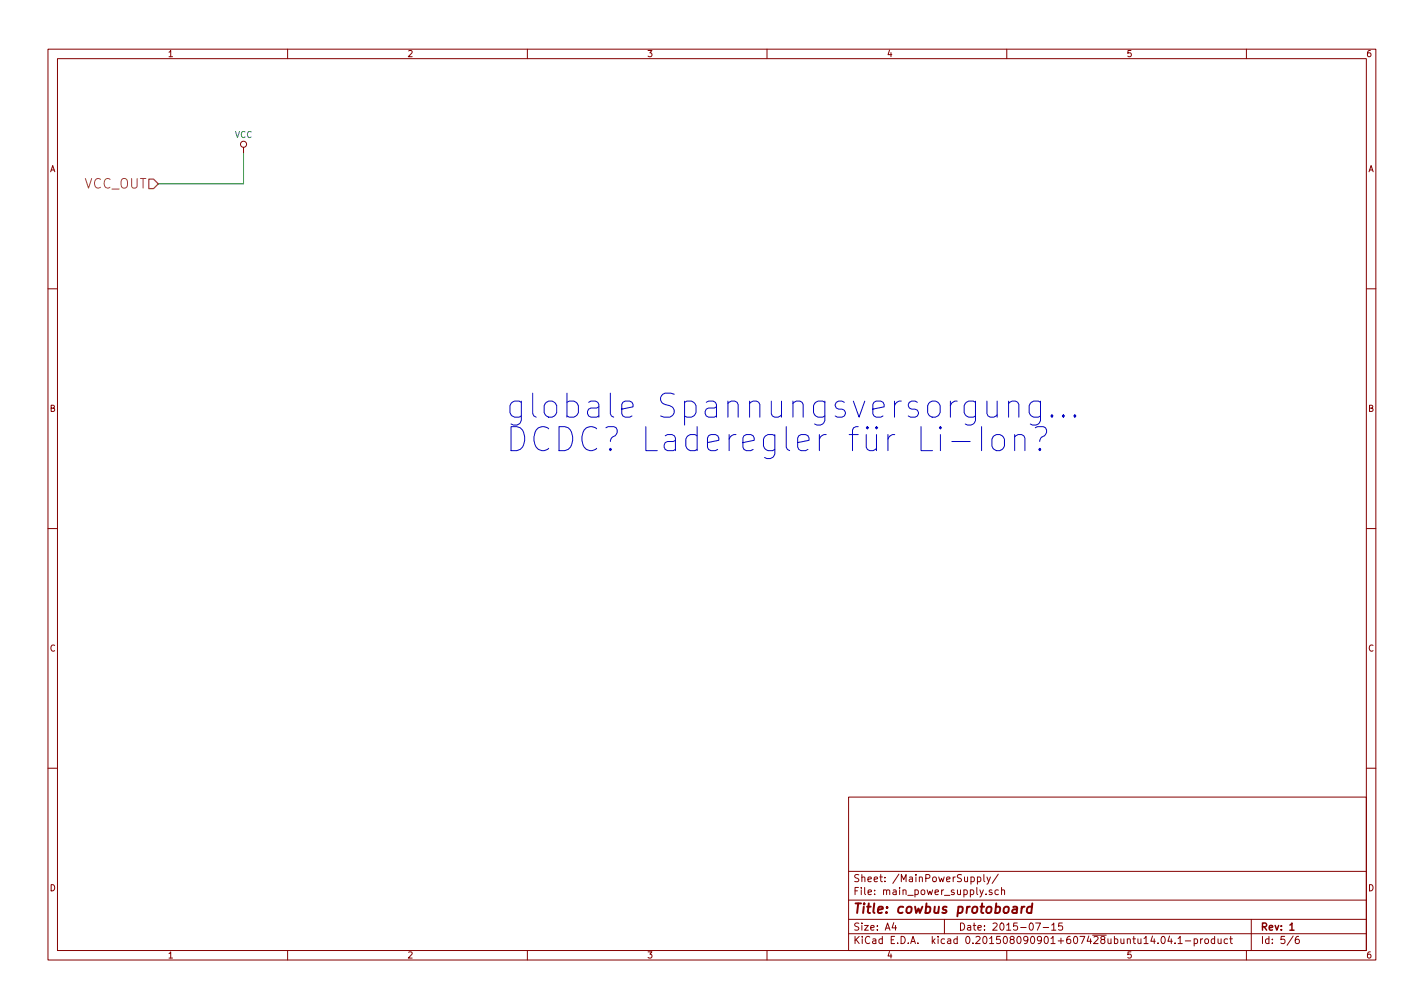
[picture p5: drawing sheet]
<svg xmlns="http://www.w3.org/2000/svg" width="297mm" height="210mm" viewBox="0 0 297 210" stroke-linecap="round" stroke-linejoin="round" font-family="sans-serif">
<g fill="none" stroke="#840000" stroke-width=".21">
<path d="M10 10.3h277v189.9h-277zM12 12.2h273v186.1h-273zM60 10.3v1.9M110 10.3v1.9M160 10.3v1.9M210 10.3v1.9M260 10.3v1.9M50.8 30.7v1.3M10 60.2h2M285 60.2h2M10 110.3h2M285 110.3h2"/>
<path d="M10 160.2h2M177 166.3h108v32h-108zM285 160.2h2M60 198.3v1.9M110 198.3v1.9M160 198.3v1.9M177 194.8h108M177 191.8h108M177 187.8h108M177 181.8h108M186.4 192.5l-.3 1h.9M186.8 193v1"/>
<path d="M197 191.8v3M203.9 183l.4-.1 .3 .3-.1 .6h-.6M203.9 182.9v1.5M205.2 182.4v1.3l.2 .2M205.7 186.5v.1M205.9 182.9l.3 1M206.6 182.9l-.5 1.4-.2 .1M206.9 185.7l-.3-.1-.3 .2 .1 .2 .5 .2v.3h-.6M208.2 182.3l-1.2 2M208.3 185.7l-.5-.1-.3 .3 .1 .6 .2 .1 .5-.1M208.9 185.7l.2-.1 .4 .1v.9M208.9 185.1v1.5"/>
<path d="M210 198.3v1.9M216 192.5h1l-.6 1.5M217.6 193.5h1.1M219.4 193l.4-.5v1.5M219.4 194h.8M221.6 192.5h-.7l-.1 .7h.7l.2 .2-.1 .5-.2 .1-.6-.1M242.3 195.5l.2-.2a.8 .8 0 0 1 .6 .8 .8 .8 0 0 1-.6 .7l-.3-.5zM244 195.2l-.4 1.1h1M244.3 195.8v1M245.1 196.7v.1M245.7 195.8l.5-.5v1.5M245.7 196.8h.9"/>
<path d="M247.2 196.3h1.2M249.1 195.9l.4-.1 .3 .3-.1 .6h-.6M249.1 195.8v1.5M250.4 195.8v1M250.9 195.8l-.5 .3M251.4 196l.2-.2 .4 .2 .1 .5-.1 .2-.4 .1-.2-.1zM253.4 195.9l-.5-.1-.2 .3v.6l.2 .1 .5-.1M253.4 195.3v1.5M254.1 195.8l.1 .9 .3 .1 .2-.1M254.7 195.8v1M256.1 195.9l-.5-.1-.3 .3 .1 .6 .2 .1 .5-.1M256.5 195.8h.6"/>
<path d="M256.7 195.3v1.3l.4 .2M260 198.3v1.9M261 191.8v6.5M269.7 195.2l-1.2 2M270.9 195.3l-.4 .1a1.11 1.11 0 0 0-.2 1.3l.5 .1 .2-.1v-.5l-.2-.3-.5 .1-.1 .2"/>
<circle cx="50.8" cy="30.1" r=".63"/>
</g>
<path d="M269.1 194h.8" fill="none" stroke="#840000" stroke-width=".3"/>
<path d="M213.2 189.1l-.2 1.3M213.7 189.1l-.4 .1-.2 .3M215.3 189.2l-.2-.1a.67 .67 0 0 0-.9 .4v.8l.3 .1 .6-.1M215.3 188.4l-.2 2" fill="none" stroke="#840000" stroke-width=".41"/>
<g fill="none" stroke="#0000c2" stroke-width=".21">
<path d="M198.6 92.1h3.8M204.7 89v5M205.9 83.7v2.6l.2 .5a1.33 1.33 0 0 0 1.9-.3M207.1 91.1a1.36 1.36 0 0 1 1.4-.5 1.36 1.36 0 0 1 1 1v1.4a1.35 1.35 0 0 1-1.3 1 1.35 1.35 0 0 1-1.3-1v-1.4zM208 83.7v3.3M210.4 84.1a1.23 1.23 0 0 1 2.1 .3v2.6M210.4 83.7v3.3M211.7 91.1a1.23 1.23 0 0 1 2.1 .3v2.6M211.7 90.6v3.4M216 89.2l.4-.2h1.2a1.11 1.11 0 0 1 .7 1.2 1.11 1.11 0 0 1-.9 .9l-.3 .3-.2 .7M216.9 93.5l.2 .2-.2 .3-.2-.3 .2-.2v.5M217 83.7v4a1.34 1.34 0 0 1-2.1 .7"/>
<path d="M217 83.9l-.4-.2h-1l-.7 .4-.2 .5v1.4l.4 .8 .5 .2h1l.4-.2M219.4 86.5l.3 .3-.3 .2-.2-.2 .2-.3v.5M221.8 86.5l.2 .3-.2 .2-.2-.2 .2-.3v.5M224.2 86.5l.2 .3-.2 .2-.2-.2 .2-.3v.5"/>
</g>
<path d="M50.8 32v6.3h-17.8" fill="none" stroke="#008400" stroke-width=".21"/>
<path d="M31 37.4h1l1 .9-1 1h-1z" fill="none" stroke="#848400" stroke-width=".25"/>
<g font-size="7" fill="#0000c2">
<text x="105.4" y="87.2">globale Spannungsversorgung...</text>
<text x="105.4" y="94.2">DCDC? Laderegler für Li-Ion?</text>
</g>
<text font-size="2.8" fill="#848400" x="17.2" y="39.3">VCC_OUT</text>
<text font-size="2.8" fill="#840000" x="178" y="190.5">Title: cowbus protoboard</text>
<g font-size="2.1" fill="#840000">
<text x="178" y="184">Sheet: /MainPowerSupply/</text>
<text x="178" y="186.7">File: main_power_supply.sch</text>
<text x="178" y="196.9">KiCad E.D.A. kicad 0.201508090901+607428ubuntu14.04.1-product</text>
<text x="178" y="194.1">Size: A4</text>
<text x="200" y="194.1">Date: 2015-07-15</text>
<text x="263" y="194.1">Rev: 1</text>
<text x="263" y="196.9">Id: 5/6</text>
</g>
<g font-size="1.8" fill="#840000">
<text x="35" y="11.9">1</text>
<text x="85" y="11.9">2</text>
<text x="135" y="11.9">3</text>
<text x="185" y="11.9">4</text>
<text x="235" y="11.9">5</text>
<text x="285" y="11.9">6</text>
<text x="10.4" y="35.9">A</text>
<text x="285.4" y="35.9">A</text>
<text x="10.4" y="85.9">B</text>
<text x="285.4" y="85.9">B</text>
<text x="10.4" y="135.9">C</text>
<text x="285.4" y="135.9">C</text>
<text x="10.4" y="185.9">D</text>
<text x="285.4" y="185.9">D</text>
<text x="35" y="199.9">1</text>
<text x="85" y="199.9">2</text>
<text x="135" y="199.9">3</text>
<text x="185" y="199.9">4</text>
<text x="235" y="199.9">5</text>
<text x="285" y="199.9">6</text>
</g>
<text font-size="1.8" fill="#008484" x="48.9" y="28.7">VCC</text>
</svg>
